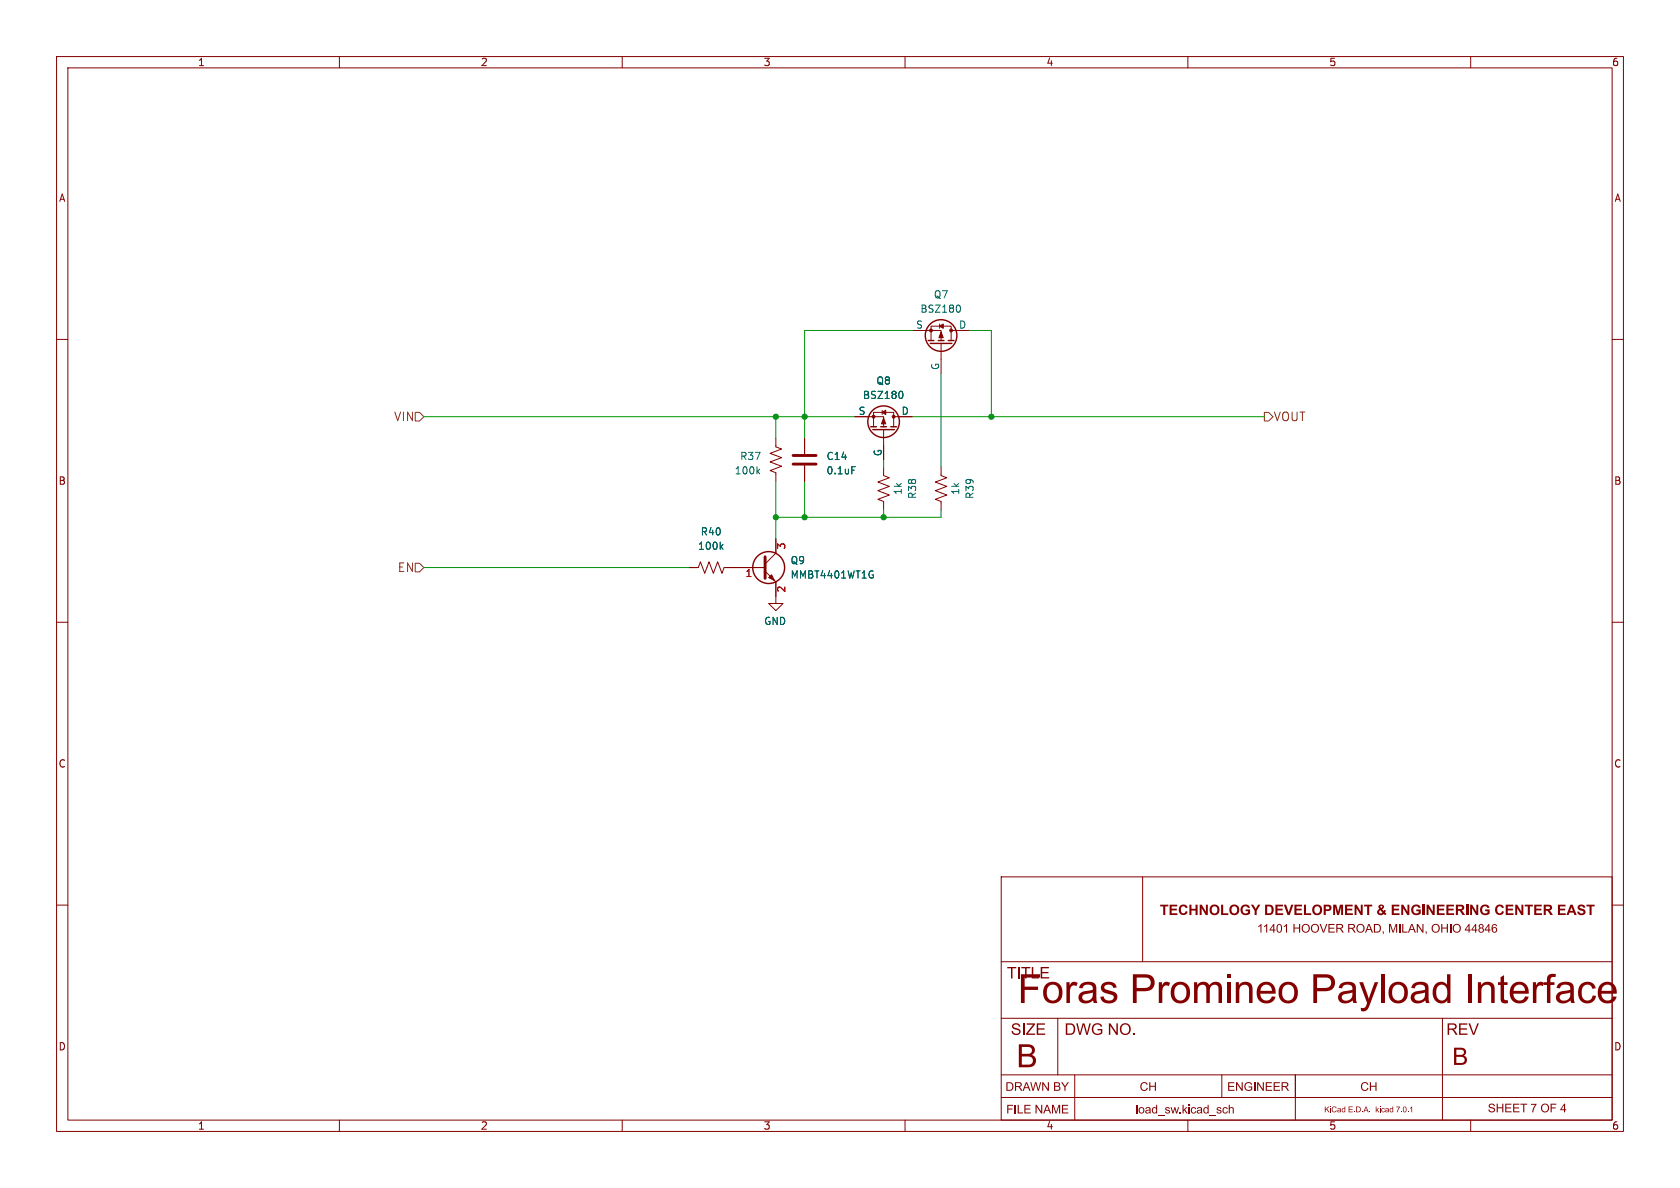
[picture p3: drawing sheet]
<svg xmlns="http://www.w3.org/2000/svg" width="297mm" height="210mm" viewBox="0 0 297 210" stroke-linecap="round" stroke-linejoin="round" font-family="sans-serif">
<g fill="none" stroke="#840000" stroke-width=".18">
<path d="M10 10h277v190h-277zM12 12h273v186h-273zM60 10v2M110 10v2M160 10v2M210 10v2M260 10v2M10 60h2M161.3 58.4h5.1v1.8M166.1 57.3v.7M168.1 58.4h3.3M285 60h2"/>
<path d="M137.2 77.5v1.5l1 .4-2.1 .7 2.1 .8-2.1 .8 2.1 .7-2.1 .8 1.1 .4v1.5M142.2 77.5v2.8M151.1 73.7h5.1v1.7M154.4 75.4v-2.5h3.6v2.5M156 72.5v.8M156.2 75.9v5.4M158 73.7h3.3M164.6 60.2v-2.5h3.5v2.5M166.4 60.7v5.3M137.2 95.3v2.5l-1.9 1.9M142.2 82.3v2.8M156.2 82.6v1.5l1 .4-2 .7 2 .8-2 .7 2 .8-2 .8 1 .3v1.6"/>
<path d="M166.4 82.6v1.5l1 .4-2 .7 2 .8-2 .7 2 .8-2 .8 1 .3v1.6M10 110h2M121.9 100.3h1.5l.4-1 .8 2 .7-2 .8 2 .8-2 .7 2 .4-1h7.3M135.3 101l1.9 1.9v3.8h-1.3l1.3 1.3 1.2-1.3h-1.2M285 110h2M10 160h2M177 155h108v43h-108zM202 155v15M285 160h2M177 170h108M60 198v2M110 198v2"/>
<path d="M160 198v2M177 190h108M177 180h108M177 194h108M187 180v10M190 190v8M210 198v2M216 190v4M229 190v8M255 180v18M260 198v2"/>
</g>
<path d="M135.3 98.4v3.8M140.2 82h4.1M140.2 80.5h4.1" fill="none" stroke="#840000" stroke-width=".51"/>
<path d="M169.5 53.9a.79 .79 0 0 1 0 1.3M159.3 69.2a.79 .79 0 0 1 0 1.2M127.5 96.6l.3 .5M127.8 96.3l-.5 .4M133.9 83.3l.4 .5M134.3 82.9l-.5 .5M150.6 82.5h.6" fill="none" stroke="#006464" stroke-width=".18"/>
<g fill="none" stroke="#840000" stroke-width=".25">
<path d="M153.9 75.4h1M154.3 75.9h3.8M155.7 75.4h1M157.5 75.4h1M164.1 60.2h1M164.5 60.7h3.8M165.9 60.2h1M167.6 60.2h1.1"/>
<circle cx="166.4" cy="59.3" r="2.79"/>
<circle cx="156.2" cy="74.5" r="2.79"/>
<circle cx="135.9" cy="100.3" r="2.82"/>
</g>
<g fill="#840000" stroke="#840000" stroke-width=".18">
<path d="M156.2 73.9l.4 1h-.8z"/>
<path d="M156 72.9l.6-.4v.8z"/>
<path d="M135.9 102.1l.5-.5 .5 1z"/>
<path d="M166.4 58.7l.4 1h-.8z"/>
<path d="M166.1 57.7l.7-.4v.7z"/>
<circle cx="154.4" cy="73.7" r=".25"/>
<circle cx="158" cy="73.7" r=".25"/>
<circle cx="164.6" cy="58.4" r=".25"/>
<circle cx="168.1" cy="58.4" r=".25"/>
</g>
<path d="M73.4 72.9h.8l.7 .8-.7 .7h-.8zM223.5 72.9h.8l.7 .8-.7 .7h-.8zM73.4 99.6h.8l.7 .7-.7 .8h-.8z" fill="none" stroke="#725600" stroke-width=".18"/>
<path d="M161.3 58.4h-19.1v19.1M171.4 58.4h3.9v15.3M74.9 73.7h76.2M137.2 73.7v3.8M161.3 73.7h62.2M166.4 66v16.6M137.2 85.1v10.2M142.2 85.1v6.3M156.2 81.3v1.3M156.2 90.2v1.2M166.4 90.2v1.2h-29.2M74.9 100.3h47" fill="none" stroke="#009600" stroke-width=".18"/>
<g fill="#009600" stroke="#009600" stroke-width=".18">
<circle cx="137.2" cy="73.7" r=".46"/>
<circle cx="137.2" cy="91.4" r=".46"/>
<circle cx="175.3" cy="73.7" r=".46"/>
<circle cx="142.2" cy="73.7" r=".46"/>
<circle cx="156.2" cy="91.4" r=".46"/>
<circle cx="142.2" cy="91.4" r=".46"/>
</g>
<text font-size="7" fill="#840000" x="179.9" y="179.4">Foras Promineo Payload Interface</text>
<text font-size="5.6" fill="#840000" x="179.7" y="190.3">B</text>
<text font-size="4.2" fill="#840000" x="256.8" y="189.5">B</text>
<g font-size="2.8" fill="#840000">
<text x="178" y="173.8">TITLE</text>
<text x="178.7" y="183.8">SIZE</text>
<text x="188.2" y="183.8">DWG NO.</text>
<text x="255.7" y="183.8">REV</text>
</g>
<text font-size="2.5" fill="#840000" x="205" y="162.5">TECHNOLOGY DEVELOPMENT &amp; ENGINEERING CENTER EAST</text>
<g font-size="2.1" fill="#725600">
<text x="69.6" y="74.6">VIN</text>
<text x="225.2" y="74.6">VOUT</text>
<text x="70.2" y="101.3">EN</text>
</g>
<g font-size="2.1" fill="#840000">
<text x="222.2" y="165.5">11401 HOOVER ROAD, MILAN, OHIO 44846</text>
<text x="177.8" y="193.5">DRAWN BY</text>
<text x="177.9" y="197.5">FILE NAME</text>
<text x="200.7" y="197.5">load_sw.kicad_sch</text>
<text x="201.5" y="193.5">CH</text>
<text x="217" y="193.5">ENGINEER</text>
<text x="240.5" y="193.5">CH</text>
<text x="263" y="197.3">SHEET 7 OF 4</text>
</g>
<g font-size="1.8" fill="#840000">
<text x="35" y="11.8">1</text>
<text x="85" y="11.8">2</text>
<text x="135" y="11.8">3</text>
<text x="185" y="11.8">4</text>
<text x="235" y="11.8">5</text>
<text x="285" y="11.8">6</text>
<text x="10.4" y="35.8">A</text>
<text x="285.4" y="35.8">A</text>
<text x="10.3" y="85.8">B</text>
<text x="285.3" y="85.8">B</text>
<text x="10.3" y="135.8">C</text>
<text x="285.3" y="135.8">C</text>
<text x="10.3" y="185.8">D</text>
<text x="285.3" y="185.8">D</text>
<text x="35" y="199.8">1</text>
<text x="85" y="199.8">2</text>
<text x="135" y="199.8">3</text>
<text x="185" y="199.8">4</text>
<text x="235" y="199.8">5</text>
<text x="285" y="199.8">6</text>
</g>
<g font-size="1.8" fill="#006464">
<text x="165" y="52.9">Q7</text>
<text x="161.9" y="58.2">S</text>
<text x="162.6" y="55.4">BSZ180</text>
<text x="169.5" y="58.2">D</text>
<text x="166.1" y="65.5" transform="rotate(-90 166.1 65.5)">G</text>
<text x="152.5" y="70.7">BSZ180</text>
<text x="154.9" y="68.1">Q8</text>
<text x="151.7" y="73.4">S</text>
<text x="159.3" y="73.4">D</text>
<text x="130.8" y="81.5">R37</text>
<text x="146.1" y="81.5">C14</text>
<text x="156" y="80.7" transform="rotate(-90 156 80.7)">G</text>
<text x="129.8" y="84">100k</text>
<text x="146.1" y="84">0.1uF</text>
<text x="159.6" y="87.5" transform="rotate(-90 159.6 87.5)">1k</text>
<text x="162.1" y="88.3" transform="rotate(-90 162.1 88.3)">R38</text>
<text x="169.7" y="87.5" transform="rotate(-90 169.7 87.5)">1k</text>
<text x="172.3" y="88.3" transform="rotate(-90 172.3 88.3)">R39</text>
<text x="123.8" y="94.8">R40</text>
<text x="123.3" y="97.3">100k</text>
<text x="139.7" y="99.9">Q9</text>
<text x="139.7" y="102.4">MMBT4401WT1G</text>
<text x="135" y="110.6">GND</text>
</g>
<g font-size="1.8" fill="#a90000">
<text x="139.1" y="97.2" transform="rotate(-90 139.1 97.2)">3</text>
<text x="131.7" y="102.2">1</text>
<text x="139.1" y="104.8" transform="rotate(-90 139.1 104.8)">2</text>
</g>
<text font-size="1.4" fill="#840000" x="234.1" y="197">KiCad E.D.A. kicad 7.0.1</text>
</svg>
